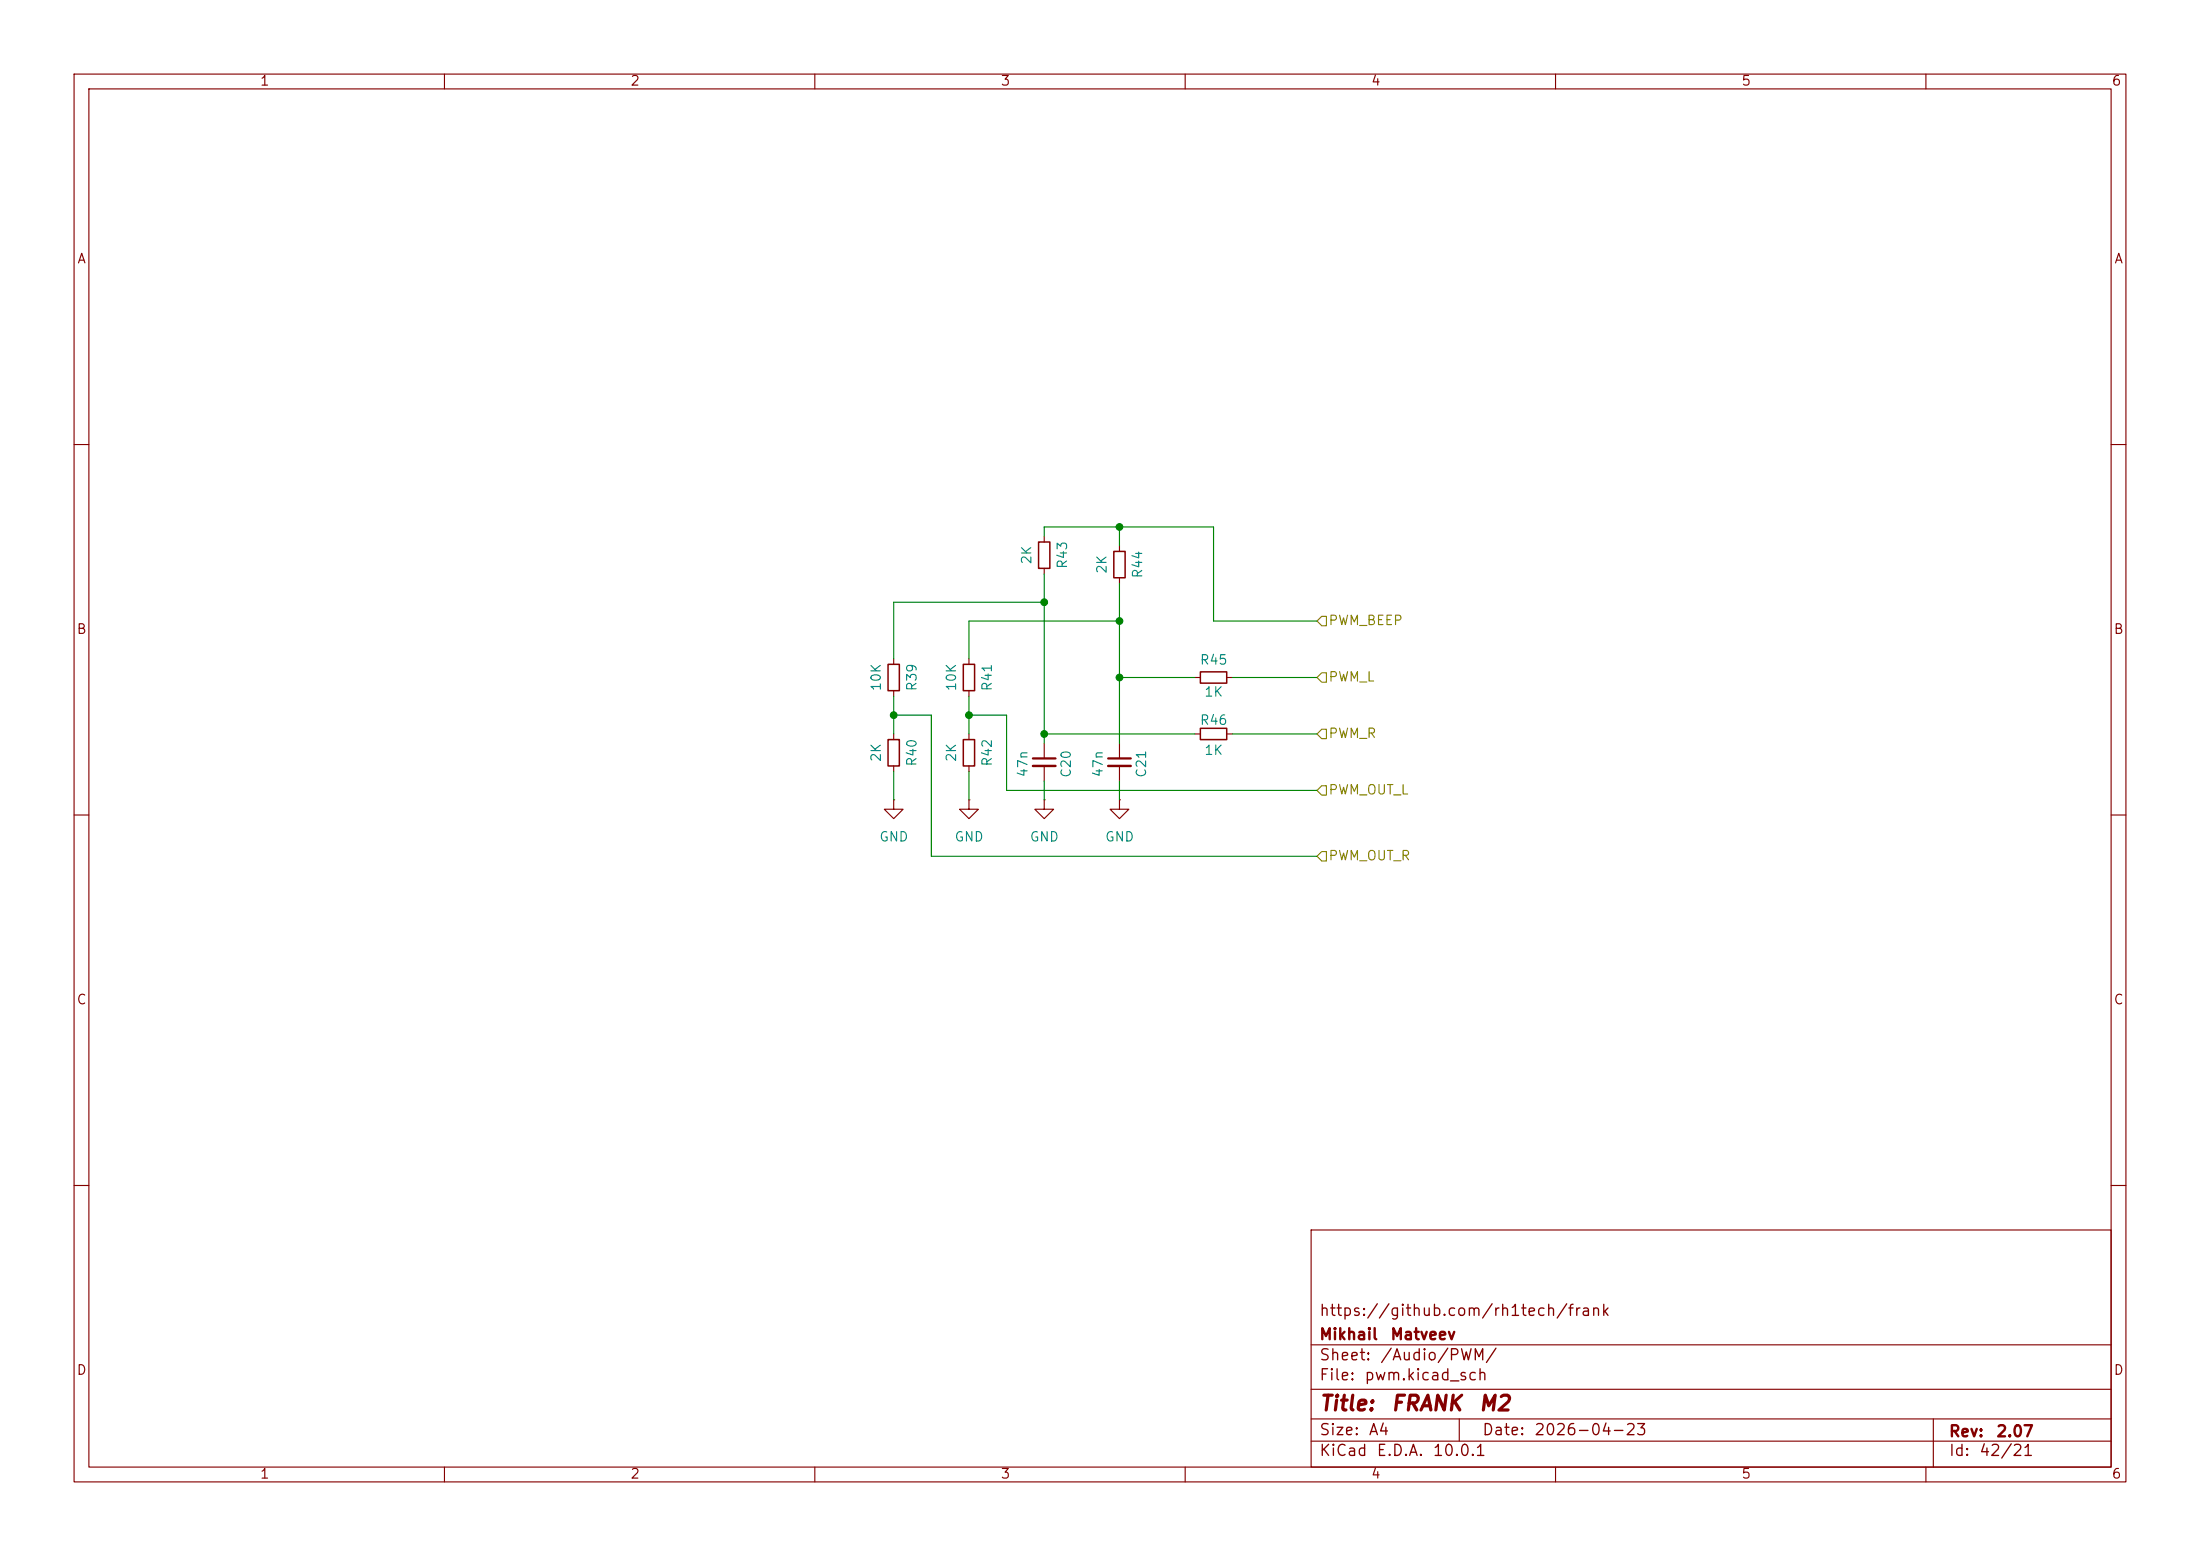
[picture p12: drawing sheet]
<svg xmlns="http://www.w3.org/2000/svg" width="297mm" height="210mm" viewBox="0 0 297 210" stroke-linecap="round" stroke-linejoin="round" font-family="sans-serif">
<g fill="none" stroke="#840000" stroke-width=".15">
<path d="M10 10h277v190h-277zM12 12h273v186h-273zM60 10v2M110 10v2M160 10v2M210 10v2M260 10v2M10 60h2M141 72.4v.8M141 76.7v.8M151.1 73.7v.7M151.1 78v.7"/>
<path d="M285 60h2M120.6 88.9v.8M120.6 93.2v.8M120.6 99.1v.7M130.8 88.9v.8M130.8 93.2v.8M130.8 99.1v.7M161.3 91.4h.8M161.3 99.1h.8M165.6 91.4h.8M165.6 99.1h.8M10 110h2"/>
<path d="M120.6 108v1.2h1.3l-1.3 1.3-1.2-1.3h1.2M120.6 108h.1M120.6 103.4v.7M130.8 108v1.2h1.3l-1.3 1.3-1.3-1.3h1.3M130.8 108h.1M130.8 103.4v.7M141 108v1.2h1.2l-1.2 1.3-1.3-1.3h1.3M141 108h.1M141 100.3v2.1M141 103.4v2M151.1 108v1.2h1.3l-1.3 1.3-1.2-1.3h1.2M151.1 108h.1"/>
<path d="M151.1 100.3v2.1M151.1 103.4v2M285 110h2M10 160h2M177 166h108v32h-108zM285 160h2M60 198v2M110 198v2M160 198v2M177 194.5h108M177 191.5h108M177 187.5h108"/>
<path d="M177 181.5h108M197 191.5v3M210 198v2M260 198v2M261 191.5v6.5"/>
</g>
<path d="M140.2 73.2h1.5v3.5h-1.5zM150.4 74.4h1.5v3.6h-1.5zM119.9 89.7h1.5v3.5h-1.5zM119.9 99.8h1.5v3.6h-1.5zM130 99.8h1.6v3.6h-1.6zM130 89.7h1.6v3.5h-1.6zM162.1 90.7h3.5v1.5h-3.5zM162.1 98.3h3.5v1.5h-3.5z" fill="none" stroke="#840000" stroke-width=".2"/>
<path d="M139.4 102.4h3.1M149.6 102.4h3.1" fill="none" stroke="#840000" stroke-width=".3"/>
<path d="M139.4 103.4h3.1M149.6 103.4h3.1" fill="none" stroke="#840000" stroke-width=".33"/>
<path d="M177.8 99.1l.6-.7h.7v1.3h-.7zM177.8 91.4l.6-.6h.7v1.3h-.7zM178.4 83.2h.7v1.3h-.7l-.6-.7zM177.8 115.6l.6-.7h.7v1.3h-.7zM178.4 106h.7v1.3h-.7l-.6-.6z" fill="none" stroke="#848400" stroke-width=".15"/>
<g fill="none" stroke="#008400" stroke-width=".15">
<path d="M141 72.4v-1.3h22.8v12.7h14M141 77.5v22.8M151.1 71.1v2.6M151.1 78.7v21.6M120.6 94v5.1M120.6 96.5h5.1v19.1h52.1M130.8 96.5h5.1v10.2h41.9M130.8 94v5.1M141 81.3h-20.4v7.6M141 99.1h20.3M151.1 83.8h-20.3v5.1M151.1 91.4h10.2"/>
<path d="M166.4 99.1h11.4M166.4 91.4h11.4M120.6 104.1v3.9M130.8 104.1v3.9M141 105.4v2.6M151.1 105.4v2.6"/>
</g>
<g fill="#008400" stroke="#008400" stroke-width=".14">
<circle cx="151.1" cy="71.1" r=".46"/>
<circle cx="141" cy="81.3" r=".46"/>
<circle cx="130.8" cy="96.5" r=".46"/>
<circle cx="141" cy="99.1" r=".46"/>
<circle cx="151.1" cy="91.4" r=".46"/>
<circle cx="120.6" cy="96.5" r=".46"/>
<circle cx="151.1" cy="83.8" r=".46"/>
</g>
<g font-size="2" fill="#840000">
<text x="178" y="190.9">Title:</text>
<text x="187.7" y="190.9">FRANK</text>
<text x="199.5" y="190.9">M2</text>
</g>
<g font-size="1.5" fill="#840000">
<text x="178" y="178">https://github.com/rh1tech/frank</text>
<text x="178" y="184">Sheet:</text>
<text x="178" y="181.2">Mikhail</text>
<text x="186.2" y="184">/Audio/PWM/</text>
<text x="187.6" y="181.2">Matveev</text>
<text x="178" y="186.7">File:</text>
<text x="184.1" y="186.7">pwm.kicad_sch</text>
<text x="178" y="196.9">KiCad</text>
<text x="178" y="194.1">Size:</text>
<text x="184.7" y="194.1">A4</text>
<text x="185.7" y="196.9">E.D.A.</text>
<text x="193.3" y="196.9">10.0.1</text>
<text x="200" y="194.1">Date:</text>
<text x="207" y="194.1">2026-04-23</text>
<text x="263" y="194.3">Rev:</text>
<text x="263" y="196.9">Id:</text>
<text x="267.1" y="196.9">42/21</text>
<text x="269.4" y="194.3">2.07</text>
</g>
<g font-size="1.3" fill="#840000">
<text x="35" y="11.9">1</text>
<text x="85" y="11.9">2</text>
<text x="135" y="11.9">3</text>
<text x="185" y="11.9">4</text>
<text x="235" y="11.9">5</text>
<text x="285" y="11.9">6</text>
<text x="10.3" y="35.9">A</text>
<text x="285.3" y="35.9">A</text>
<text x="10.3" y="85.9">B</text>
<text x="285.3" y="85.9">B</text>
<text x="10.3" y="135.9">C</text>
<text x="285.3" y="135.9">C</text>
<text x="10.3" y="185.9">D</text>
<text x="285.3" y="185.9">D</text>
<text x="35" y="199.9">1</text>
<text x="85" y="199.9">2</text>
<text x="135" y="199.9">3</text>
<text x="185" y="199.9">4</text>
<text x="235" y="199.9">5</text>
<text x="285" y="199.9">6</text>
</g>
<g font-size="1.3" fill="#008484">
<text x="139.5" y="76.3" transform="rotate(-90 139.5 76.3)">2K</text>
<text x="144.4" y="76.9" transform="rotate(-90 144.4 76.9)">R43</text>
<text x="149.7" y="77.5" transform="rotate(-90 149.7 77.5)">2K</text>
<text x="154.5" y="78.1" transform="rotate(-90 154.5 78.1)">R44</text>
<text x="119.2" y="93.4" transform="rotate(-90 119.2 93.4)">10K</text>
<text x="124.1" y="93.4" transform="rotate(-90 124.1 93.4)">R39</text>
<text x="129.4" y="93.4" transform="rotate(-90 129.4 93.4)">10K</text>
<text x="134.2" y="93.4" transform="rotate(-90 134.2 93.4)">R41</text>
<text x="161.9" y="90">R45</text>
<text x="162.5" y="94.3">1K</text>
<text x="161.9" y="98.1">R46</text>
<text x="119.2" y="102.9" transform="rotate(-90 119.2 102.9)">2K</text>
<text x="124.1" y="103.5" transform="rotate(-90 124.1 103.5)">R40</text>
<text x="129.4" y="102.9" transform="rotate(-90 129.4 102.9)">2K</text>
<text x="134.2" y="103.5" transform="rotate(-90 134.2 103.5)">R42</text>
<text x="139" y="105" transform="rotate(-90 139 105)">47n</text>
<text x="144.9" y="105.1" transform="rotate(-90 144.9 105.1)">C20</text>
<text x="149.2" y="105" transform="rotate(-90 149.2 105)">47n</text>
<text x="155" y="105.1" transform="rotate(-90 155 105.1)">C21</text>
<text x="162.5" y="102.2">1K</text>
<text x="118.6" y="113.9">GND</text>
<text x="128.8" y="113.9">GND</text>
<text x="138.9" y="113.9">GND</text>
<text x="149.1" y="113.9">GND</text>
</g>
<g font-size="1.3" fill="#848400">
<text x="179.3" y="84.7">PWM_BEEP</text>
<text x="179.3" y="92.3">PWM_L</text>
<text x="179.3" y="99.9">PWM_R</text>
<text x="179.3" y="107.5">PWM_OUT_L</text>
<text x="179.3" y="116.4">PWM_OUT_R</text>
</g>
</svg>
